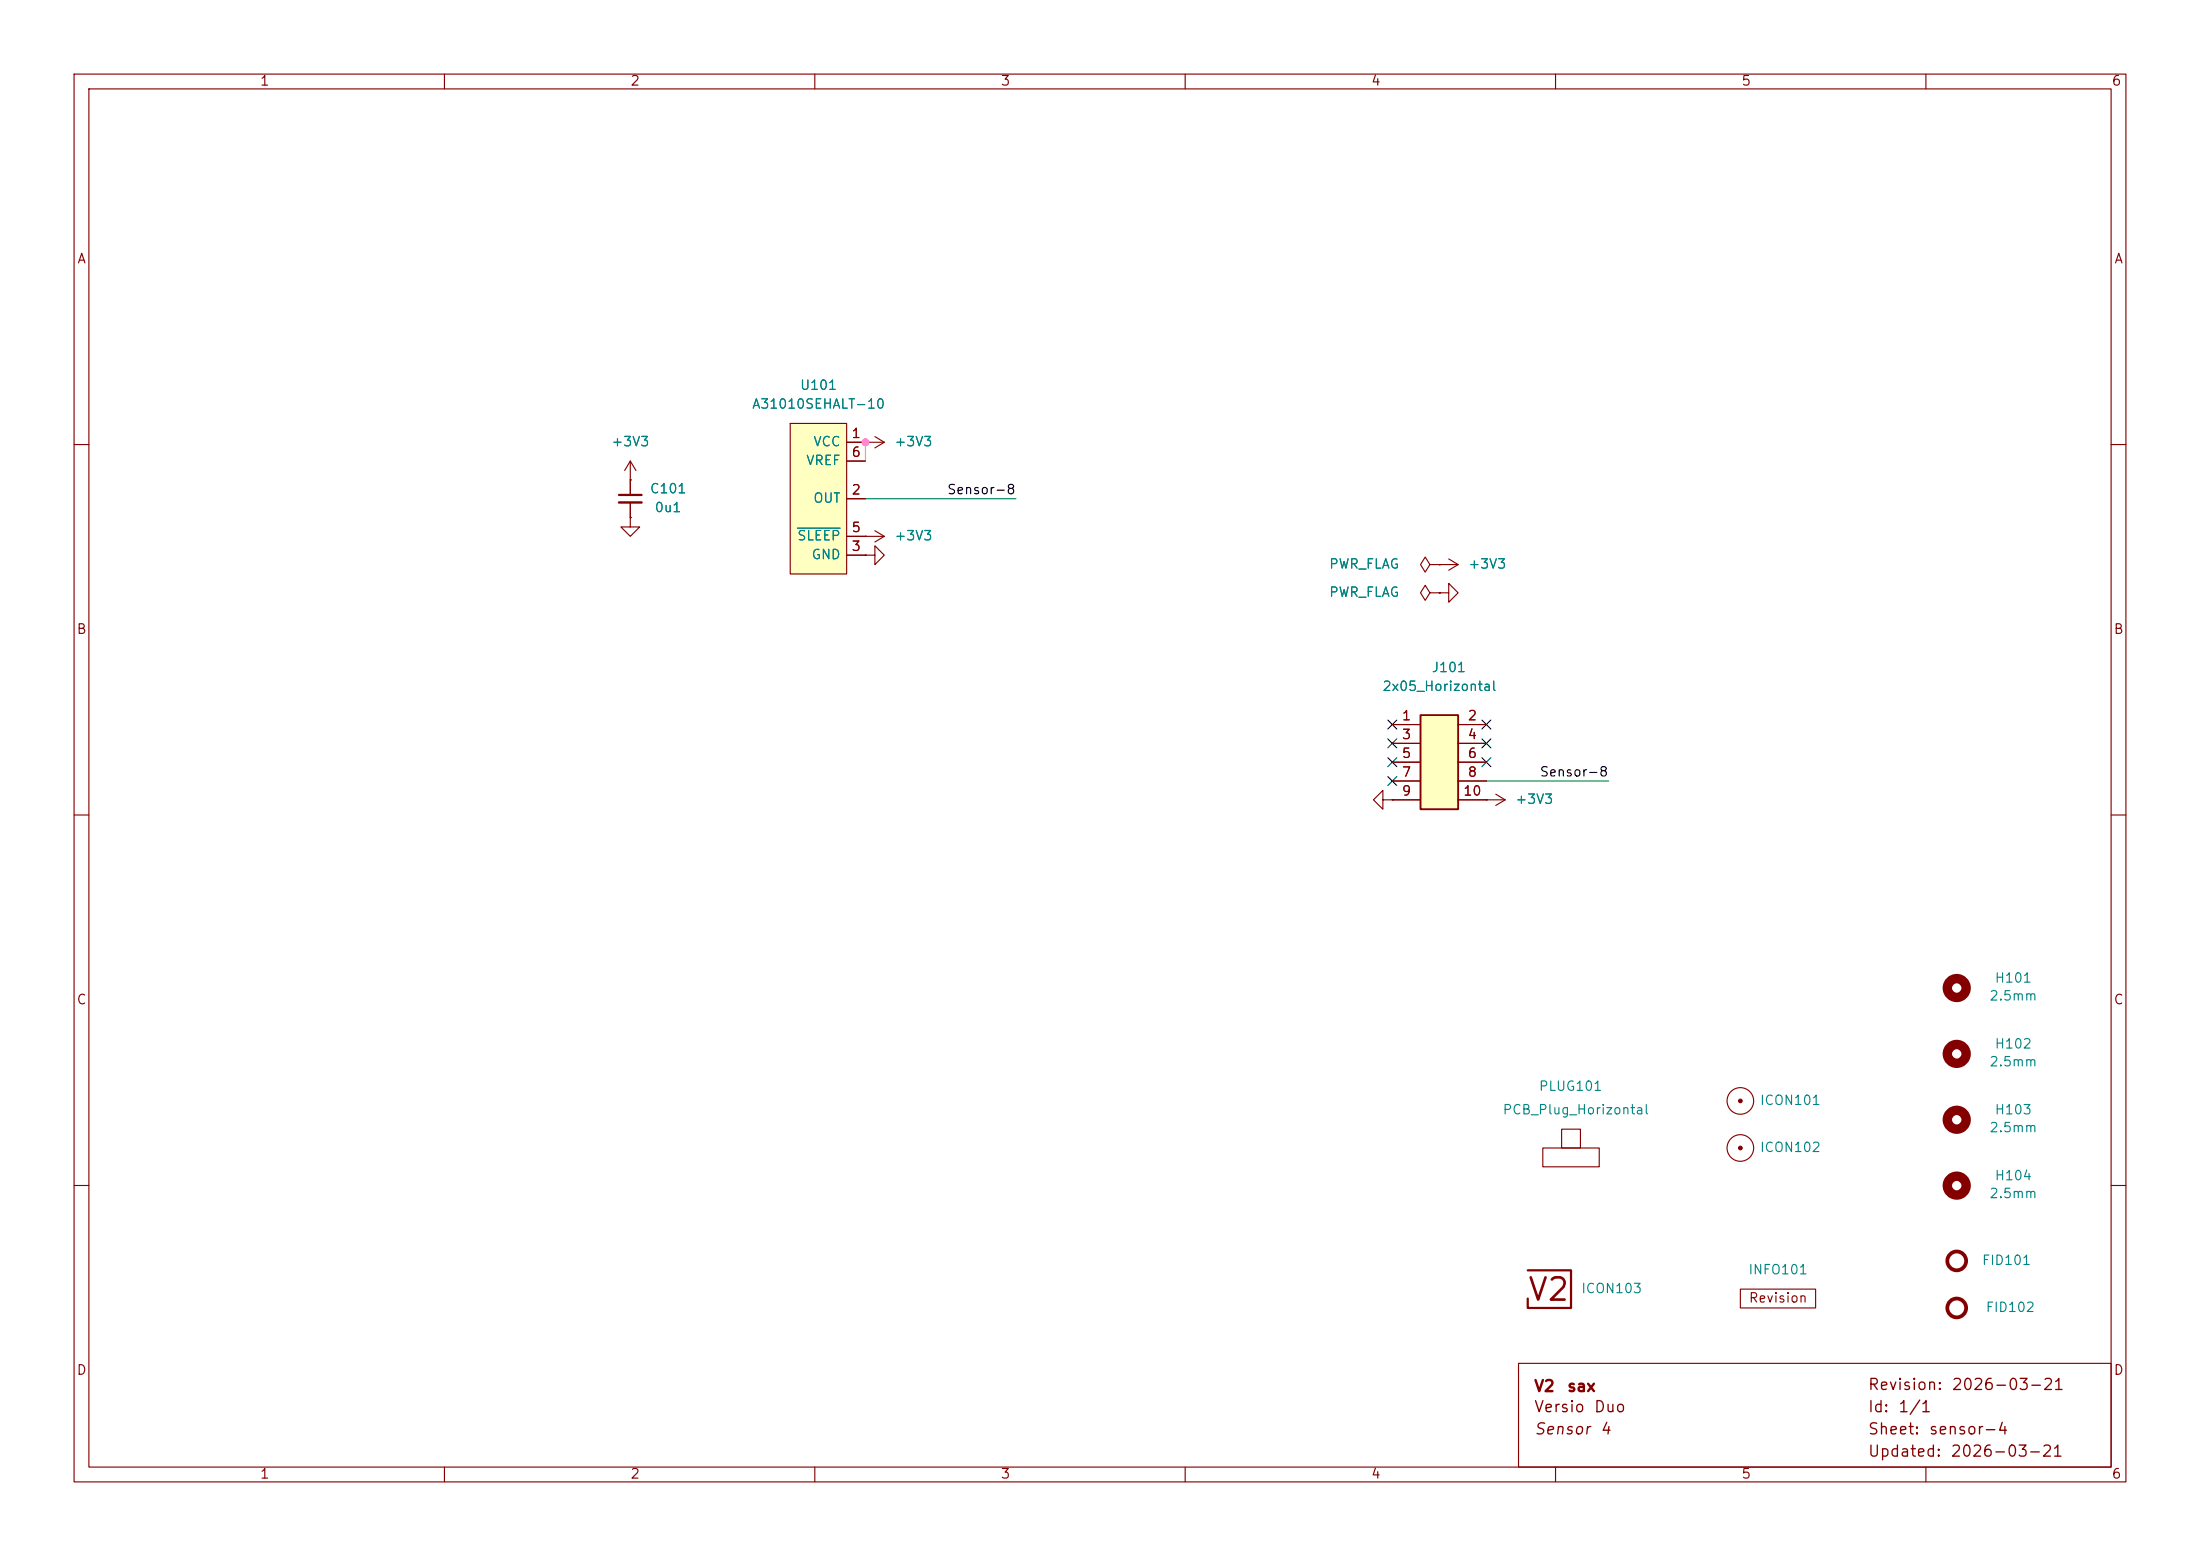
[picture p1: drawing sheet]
(kicad_sch
 (version 20260306)
 (generator "eeschema")
 (generator_version "10.0")
 (paper "A4")
 (title_block
  (title "V2 sax")
  (date "2026-03-21")
  (rev "2026-03-21")
  (company "Versio Duo")
  (comment 1 "Sensor 4"))
 (lib_symbols
  (symbol "V2_Artwork:Dot" (exclude_from_sim no) (in_bom no) (on_board yes)
   (in_pos_files yes)
   (duplicate_pin_numbers_are_jumpers no)
   (property "Reference" "ICON" (at -2.54 2.54 0) (show_name no) (do_not_autoplace no) (effects (font (size 1.27 1.27)) (justify left bottom)))
   (property "Value" "Dot" (at -2.54 -5.08 0) (show_name no) (do_not_autoplace no) (hide yes) (effects (font (size 1.27 1.27)) (justify left bottom)))
   (property "Footprint" "V2_Artwork:Dot_Small" (at 0 -7.62 0) (show_name no) (do_not_autoplace no) (hide yes) (effects (font (size 1.27 1.27))))
   (property "Datasheet" "" (at 0 0 0) (show_name no) (do_not_autoplace no) (hide yes) (effects (font (size 1.27 1.27))))
   (property "Description" "" (at 0 0 0) (show_name no) (do_not_autoplace no) (hide yes) (effects (font (size 1.27 1.27))))
   (property "Sim.Enable" "0" (at 0 0 0) (show_name no) (do_not_autoplace no) (hide yes) (effects (font (size 1.27 1.27))))
   (symbol "Dot_0_1"
    (circle (center 0 0) (radius 1.7961) (stroke (width 0) (type default)) (fill (type none))))
   (symbol "Dot_1_1"
    (circle (center 0 0) (radius 0.254) (stroke (width -0.0001) (type default)) (fill (type outline))))
   (embedded_fonts no))
  (symbol "V2_Artwork:V2-logo" (exclude_from_sim no) (in_bom no) (on_board yes)
   (in_pos_files yes)
   (duplicate_pin_numbers_are_jumpers no)
   (property "Reference" "ICON" (at -3.302 3.81 0) (show_name no) (do_not_autoplace no) (effects (font (size 1.27 1.27)) (justify left bottom)))
   (property "Value" "V2-logo" (at 0 -6.35 0) (show_name no) (do_not_autoplace no) (hide yes) (effects (font (size 1.27 1.27))))
   (property "Footprint" "V2_Artwork:Logo_Small" (at 0 -8.89 0) (show_name no) (do_not_autoplace no) (hide yes) (effects (font (size 1.27 1.27))))
   (property "Datasheet" "" (at 0.508 1.27 0) (show_name no) (do_not_autoplace no) (hide yes) (effects (font (size 1.27 1.27))))
   (property "Description" "" (at 0 0 0) (show_name no) (do_not_autoplace no) (hide yes) (effects (font (size 1.27 1.27))))
   (symbol "V2-logo_1_0"
    (polyline (pts (xy -3.302 2.54) (xy 2.54 2.54) (xy 2.54 -2.54) (xy -3.302 -2.54) (xy -3.302 -1.27)) (stroke (width 0.3) (type default)) (fill (type none))))
   (symbol "V2-logo_1_1"
    (text "V2" (at -0.508 -0.254 0) (effects (font (size 3 3) (thickness 0.375)))))
   (embedded_fonts no))
  (symbol "V2_Capacitor:0603_0u1"
   (pin_numbers (hide yes))
   (pin_names
    (offset 0.254) (hide yes)) (exclude_from_sim no) (in_bom yes) (on_board yes)
   (in_pos_files yes)
   (duplicate_pin_numbers_are_jumpers no)
   (property "Reference" "C" (at 1.778 1.524 0) (show_name no) (do_not_autoplace no) (effects (font (size 1.27 1.27)) (justify left)))
   (property "Value" "0u1" (at 1.778 -2.032 0) (show_name no) (do_not_autoplace no) (effects (font (size 1.27 1.27)) (justify left)))
   (property "Footprint" "V2_Capacitor_SMD:C_0603" (at 0 -17.018 0) (show_name no) (do_not_autoplace no) (hide yes) (effects (font (size 1.27 1.27))))
   (property "Datasheet" "" (at 0 0 0) (show_name no) (do_not_autoplace no) (hide yes) (effects (font (size 1.27 1.27))))
   (property "Description" "" (at 0 -13.462 0) (show_name no) (do_not_autoplace no) (hide yes) (effects (font (size 1.27 1.27))))
   (property "Mouser" "810-CGA3E2X7R1H104MA" (at 0 -20.32 0) (show_name yes) (do_not_autoplace no) (hide yes) (effects (font (size 1.27 1.27))))
   (property "Manufacturer" "TDK" (at 0 -15.24 0) (show_name yes) (do_not_autoplace no) (hide yes) (effects (font (size 1.27 1.27))))
   (property "Product" "CGA3E2X7R1H104M080AA" (at 0 -17.78 0) (show_name yes) (do_not_autoplace no) (hide yes) (effects (font (size 1.27 1.27))))
   (property "Rating" "50V" (at 0 -22.86 0) (show_name yes) (do_not_autoplace no) (hide yes) (effects (font (size 1.27 1.27))))
   (symbol "0603_0u1_0_1"
    (polyline (pts (xy -1.524 0.508) (xy 1.524 0.508)) (stroke (width 0.3048) (type default)) (fill (type none)))
    (polyline (pts (xy -1.524 -0.508) (xy 1.524 -0.508)) (stroke (width 0.3302) (type default)) (fill (type none))))
   (symbol "0603_0u1_1_1"
    (pin passive line (at 0 2.54 270) (length 2.032) (name "" (effects (font (size 1.27 1.27)))) (number "1" (effects (font (size 1.27 1.27)))))
    (pin passive line (at 0 -2.54 90) (length 2.032) (name "" (effects (font (size 1.27 1.27)))) (number "2" (effects (font (size 1.27 1.27))))))
   (embedded_fonts no))
  (symbol "V2_Connector_Header_1.27mm:2x05_Horizontal"
   (pin_names (hide yes)) (exclude_from_sim no) (in_bom yes) (on_board yes)
   (in_pos_files yes)
   (duplicate_pin_numbers_are_jumpers no)
   (property "Reference" "J" (at 0 12.7 0) (show_name no) (do_not_autoplace no) (effects (font (size 1.27 1.27))))
   (property "Value" "2x05_Horizontal" (at 1.27 10.16 0) (show_name no) (do_not_autoplace no) (effects (font (size 1.27 1.27))))
   (property "Footprint" "V2_Connector_Header_1.27mm:PinHeader_2x05_P1.27mm_Horizontal" (at 0 -12.7 0) (show_name no) (do_not_autoplace no) (hide yes) (effects (font (size 1.27 1.27))))
   (property "Datasheet" "" (at -1.27 0 0) (show_name no) (do_not_autoplace no) (hide yes) (effects (font (size 1.27 1.27))))
   (property "Description" "Amphenol – Minitek127" (at 0 -15.24 0) (show_name no) (do_not_autoplace no) (hide yes) (effects (font (size 1.27 1.27))))
   (property "Mouser" "649-200211120001T4LF" (at 0 -22.86 0) (show_name yes) (do_not_autoplace no) (hide yes) (effects (font (size 1.27 1.27))))
   (property "Manufacturer" "Amphenol FCI" (at 0 -17.78 0) (show_name yes) (do_not_autoplace no) (hide yes) (effects (font (size 1.27 1.27))))
   (property "Product" "20021112-00010T4LF" (at 0 -20.32 0) (show_name yes) (do_not_autoplace no) (hide yes) (effects (font (size 1.27 1.27))))
   (symbol "2x05_Horizontal_1_1"
    (rectangle (start -2.54 6.35) (end 2.54 -6.35) (stroke (width 0.254) (type default)) (fill (type background)))
    (pin passive line (at -6.35 5.08 0) (length 3.81) (name "Pin_1" (effects (font (size 1.27 1.27)))) (number "1" (effects (font (size 1.27 1.27)))))
    (pin passive line (at 6.35 5.08 180) (length 3.81) (name "Pin_2" (effects (font (size 1.27 1.27)))) (number "2" (effects (font (size 1.27 1.27)))))
    (pin passive line (at -6.35 2.54 0) (length 3.81) (name "Pin_3" (effects (font (size 1.27 1.27)))) (number "3" (effects (font (size 1.27 1.27)))))
    (pin passive line (at 6.35 2.54 180) (length 3.81) (name "Pin_4" (effects (font (size 1.27 1.27)))) (number "4" (effects (font (size 1.27 1.27)))))
    (pin passive line (at -6.35 0 0) (length 3.81) (name "Pin_5" (effects (font (size 1.27 1.27)))) (number "5" (effects (font (size 1.27 1.27)))))
    (pin passive line (at 6.35 0 180) (length 3.81) (name "Pin_6" (effects (font (size 1.27 1.27)))) (number "6" (effects (font (size 1.27 1.27)))))
    (pin passive line (at -6.35 -2.54 0) (length 3.81) (name "Pin_7" (effects (font (size 1.27 1.27)))) (number "7" (effects (font (size 1.27 1.27)))))
    (pin passive line (at 6.35 -2.54 180) (length 3.81) (name "Pin_8" (effects (font (size 1.27 1.27)))) (number "8" (effects (font (size 1.27 1.27)))))
    (pin passive line (at -6.35 -5.08 0) (length 3.81) (name "Pin_9" (effects (font (size 1.27 1.27)))) (number "9" (effects (font (size 1.27 1.27)))))
    (pin passive line (at 6.35 -5.08 180) (length 3.81) (name "Pin_10" (effects (font (size 1.27 1.27)))) (number "10" (effects (font (size 1.27 1.27))))))
   (embedded_fonts no))
  (symbol "V2_Mechanical:Fiducial_Paste" (exclude_from_sim no) (in_bom no) (on_board yes)
   (in_pos_files yes)
   (duplicate_pin_numbers_are_jumpers no)
   (property "Reference" "FID" (at 5.08 0 0) (show_name no) (do_not_autoplace no) (effects (font (size 1.27 1.27))))
   (property "Value" "Fiducial_Paste" (at 0.254 -4.318 0) (show_name no) (do_not_autoplace no) (hide yes) (effects (font (size 1.27 1.27))))
   (property "Footprint" "V2_Fiducial:Fiducial_0.5mm_Mask1mm_Paste" (at 0 -11.43 0) (show_name no) (do_not_autoplace no) (hide yes) (effects (font (size 1.27 1.27))))
   (property "Datasheet" "" (at 0 0 0) (show_name no) (do_not_autoplace no) (hide yes) (effects (font (size 1.27 1.27))))
   (property "Description" "Fiducial Marker" (at 0 -7.874 0) (show_name no) (do_not_autoplace no) (hide yes) (effects (font (size 1.27 1.27))))
   (symbol "Fiducial_Paste_0_1"
    (circle (center 0 0) (radius 1.27) (stroke (width 0.508) (type default)) (fill (type none))))
   (embedded_fonts no))
  (symbol "V2_Mechanical:MountingHole_2.5mm"
   (pin_names
    (offset 1.016)) (exclude_from_sim no) (in_bom no) (on_board yes)
   (in_pos_files yes)
   (duplicate_pin_numbers_are_jumpers no)
   (property "Reference" "H" (at 0 5.08 0) (show_name no) (do_not_autoplace no) (effects (font (size 1.27 1.27))))
   (property "Value" "2.5mm" (at 0 3.175 0) (show_name no) (do_not_autoplace no) (effects (font (size 1.27 1.27))))
   (property "Footprint" "V2_Mechanical:MountingHole_2.5mm" (at 0 -7.62 0) (show_name no) (do_not_autoplace no) (hide yes) (effects (font (size 1.27 1.27))))
   (property "Datasheet" "" (at 0 0 0) (show_name no) (do_not_autoplace no) (hide yes) (effects (font (size 1.27 1.27))))
   (property "Description" "Mounting Hole without connection" (at 0 -10.16 0) (show_name no) (do_not_autoplace no) (hide yes) (effects (font (size 1.27 1.27))))
   (symbol "MountingHole_2.5mm_0_1"
    (circle (center 0 0) (radius 1.27) (stroke (width 1.27) (type default)) (fill (type none))))
   (embedded_fonts no))
  (symbol "V2_PCB_Devices:PCB_Plug_Horizontal" (exclude_from_sim no) (in_bom no) (on_board yes)
   (in_pos_files yes)
   (duplicate_pin_numbers_are_jumpers no)
   (property "Reference" "PLUG" (at 0 -5.08 0) (show_name no) (do_not_autoplace no) (effects (font (size 1.27 1.27))))
   (property "Value" "PCB_Plug_Horizontal" (at 1.27 -8.89 0) (show_name no) (do_not_autoplace no) (effects (font (size 1.27 1.27))))
   (property "Footprint" "V2_PCB_Devices:PCB_Plug_Horizontal" (at 3.81 -15.24 0) (show_name no) (do_not_autoplace no) (hide yes) (effects (font (size 1.27 1.27))))
   (property "Datasheet" "" (at 0 -2.54 0) (show_name no) (do_not_autoplace no) (hide yes) (effects (font (size 1.27 1.27))))
   (property "Description" "" (at 0 0 0) (show_name no) (do_not_autoplace no) (hide yes) (effects (font (size 1.27 1.27))))
   (property "Sim.Enable" "0" (at 0 0 0) (show_name no) (do_not_autoplace no) (hide yes) (effects (font (size 1.27 1.27))))
   (symbol "PCB_Plug_Horizontal_0_1"
    (rectangle (start -3.81 0) (end 3.81 -2.54) (stroke (width 0) (type default)) (fill (type none)))
    (rectangle (start -1.27 2.54) (end 1.27 0) (stroke (width 0) (type default)) (fill (type none))))
   (embedded_fonts no))
  (symbol "V2_Production:Revision" (exclude_from_sim no) (in_bom no) (on_board yes)
   (in_pos_files yes)
   (duplicate_pin_numbers_are_jumpers no)
   (property "Reference" "INFO" (at 0 2.54 0) (show_name no) (do_not_autoplace no) (effects (font (size 1.27 1.27))))
   (property "Value" "" (at 0 -2.54 0) (show_name no) (do_not_autoplace no) (hide yes) (effects (font (size 1.27 1.27))))
   (property "Footprint" "V2_Production:Revision" (at 0 -5.08 0) (show_name no) (do_not_autoplace no) (hide yes) (effects (font (size 1.27 1.27))))
   (property "Datasheet" "" (at 0 0 0) (show_name no) (do_not_autoplace no) (hide yes) (effects (font (size 1.27 1.27))))
   (property "Description" "" (at 0 0 0) (show_name no) (do_not_autoplace no) (hide yes) (effects (font (size 1.27 1.27))))
   (symbol "Revision_0_1"
    (rectangle (start -5.08 1.27) (end 5.08 -1.27) (stroke (width 0) (type default)) (fill (type none))))
   (symbol "Revision_1_1"
    (text "Revision" (at 0 0 0) (effects (font (size 1.27 1.27)))))
   (embedded_fonts no))
  (symbol "V2_Sensor_Hall:A31010SEHALT-10"
   (pin_names
    (offset 0.762)) (exclude_from_sim no) (in_bom yes) (on_board yes)
   (in_pos_files yes)
   (duplicate_pin_numbers_are_jumpers no)
   (property "Reference" "U" (at -5.08 15.24 0) (show_name no) (do_not_autoplace no) (effects (font (size 1.27 1.27)) (justify left)))
   (property "Value" "A31010SEHALT-10" (at -5.08 12.7 0) (show_name no) (do_not_autoplace no) (effects (font (size 1.27 1.27)) (justify left)))
   (property "Footprint" "V2_Sensor_Hall:A31010SEHALT10" (at 0 -19.05 0) (show_name no) (do_not_autoplace no) (hide yes) (effects (font (size 1.27 1.27))))
   (property "Datasheet" "" (at -82.804 -31.496 0) (show_name no) (do_not_autoplace no) (hide yes) (effects (font (size 1.27 1.27)) (justify left)))
   (property "Description" "" (at -24.384 -21.082 0) (show_name no) (do_not_autoplace no) (hide yes) (effects (font (size 1.27 1.27)) (justify left)))
   (property "Manufacturer" "Allegro MicroSystems" (at 0 -21.59 0) (show_name yes) (do_not_autoplace no) (hide yes) (effects (font (size 1.27 1.27))))
   (property "Product" "A31010SEHALT-10" (at 0 -24.13 0) (show_name yes) (do_not_autoplace no) (hide yes) (effects (font (size 1.27 1.27))))
   (property "Mouser" "250-A31010SEHALT-10" (at 0 -26.67 0) (show_name yes) (do_not_autoplace no) (hide yes) (effects (font (size 1.27 1.27))))
   (symbol "A31010SEHALT-10_1_0"
    (pin power_in line (at 5.08 7.62 180) (length 2.54) (name "VCC" (effects (font (size 1.27 1.27)))) (number "1" (effects (font (size 1.27 1.27)))))
    (pin passive line (at 5.08 0 180) (length 2.54) (name "OUT" (effects (font (size 1.27 1.27)))) (number "2" (effects (font (size 1.27 1.27)))))
    (pin power_in line (at 5.08 -7.62 180) (length 2.54) (name "GND" (effects (font (size 1.27 1.27)))) (number "3" (effects (font (size 1.27 1.27)))))
    (pin passive line (at 5.08 -5.08 180) (length 2.54) (name "~{SLEEP}" (effects (font (size 1.27 1.27)))) (number "5" (effects (font (size 1.27 1.27)))))
    (pin passive line (at 5.08 5.08 180) (length 2.54) (name "VREF" (effects (font (size 1.27 1.27)))) (number "6" (effects (font (size 1.27 1.27))))))
   (symbol "A31010SEHALT-10_1_1"
    (polyline (pts (xy -5.08 10.16) (xy 2.54 10.16) (xy 2.54 -10.16) (xy -5.08 -10.16) (xy -5.08 10.16)) (stroke (width 0.1524) (type solid)) (fill (type background))))
   (embedded_fonts no))
  (symbol "V2_power:+3V3"
   (power global)
   (pin_numbers (hide yes))
   (pin_names
    (offset 0) (hide yes)) (exclude_from_sim no) (in_bom yes) (on_board yes)
   (in_pos_files yes)
   (duplicate_pin_numbers_are_jumpers no)
   (property "Reference" "#PWR" (at 0 -12.192 0) (show_name no) (do_not_autoplace no) (hide yes) (effects (font (size 1.27 1.27))))
   (property "Value" "+3V3" (at 0 5.08 0) (show_name no) (do_not_autoplace no) (effects (font (size 1.27 1.27) (color 255 92 187 1))))
   (property "Footprint" "" (at 0 0 0) (show_name no) (do_not_autoplace no) (hide yes) (effects (font (size 1.27 1.27))))
   (property "Datasheet" "" (at 0 0 0) (show_name no) (do_not_autoplace no) (hide yes) (effects (font (size 1.27 1.27))))
   (property "Description" "" (at 0 -14.986 0) (show_name no) (do_not_autoplace no) (hide yes) (effects (font (size 1.27 1.27))))
   (symbol "+3V3_0_1"
    (polyline (pts (xy -0.762 1.27) (xy 0 2.54)) (stroke (width 0) (type default)) (fill (type none)))
    (polyline (pts (xy 0 2.54) (xy 0.762 1.27)) (stroke (width 0) (type default)) (fill (type none)))
    (polyline (pts (xy 0 0) (xy 0 2.54)) (stroke (width 0) (type default)) (fill (type none))))
   (symbol "+3V3_1_1"
    (pin power_in line (at 0 0 90) (length 0) (name "" (effects (font (size 1.27 1.27)))) (number "1" (effects (font (size 1.27 1.27))))))
   (embedded_fonts no))
  (symbol "V2_power:GND"
   (power global)
   (pin_numbers (hide yes))
   (pin_names
    (offset 0) (hide yes)) (exclude_from_sim no) (in_bom yes) (on_board yes)
   (in_pos_files yes)
   (duplicate_pin_numbers_are_jumpers no)
   (property "Reference" "#PWR" (at 0 -7.62 0) (show_name no) (do_not_autoplace no) (hide yes) (effects (font (size 1.27 1.27))))
   (property "Value" "GND" (at 0 -5.08 0) (show_name no) (do_not_autoplace no) (hide yes) (effects (font (size 1.27 1.27))))
   (property "Footprint" "" (at 0 0 0) (show_name no) (do_not_autoplace no) (hide yes) (effects (font (size 1.27 1.27))))
   (property "Datasheet" "" (at 0 0 0) (show_name no) (do_not_autoplace no) (hide yes) (effects (font (size 1.27 1.27))))
   (property "Description" "" (at 0 -12.7 0) (show_name no) (do_not_autoplace no) (hide yes) (effects (font (size 1.27 1.27))))
   (symbol "GND_0_1"
    (polyline (pts (xy 0 0) (xy 0 -1.27) (xy 1.27 -1.27) (xy 0 -2.54) (xy -1.27 -1.27) (xy 0 -1.27)) (stroke (width 0) (type default)) (fill (type none))))
   (symbol "GND_1_1"
    (pin power_in line (at 0 0 270) (length 0) (name "" (effects (font (size 1.27 1.27)))) (number "1" (effects (font (size 1.27 1.27))))))
   (embedded_fonts no))
  (symbol "V2_power:PWR_FLAG"
   (power global)
   (pin_numbers (hide yes))
   (pin_names
    (offset 0) (hide yes)) (exclude_from_sim no) (in_bom yes) (on_board yes)
   (in_pos_files yes)
   (duplicate_pin_numbers_are_jumpers no)
   (property "Reference" "#FLG" (at 0 -7.62 0) (show_name no) (do_not_autoplace no) (hide yes) (effects (font (size 1.27 1.27))))
   (property "Value" "PWR_FLAG" (at -8.89 0 0) (show_name no) (do_not_autoplace no) (effects (font (size 1.27 1.27))))
   (property "Footprint" "" (at 0 0 0) (show_name no) (do_not_autoplace no) (hide yes) (effects (font (size 1.27 1.27))))
   (property "Datasheet" "" (at 0 0 0) (show_name no) (do_not_autoplace no) (hide yes) (effects (font (size 1.27 1.27))))
   (property "Description" "Special symbol for telling ERC where power comes from" (at 0 -10.922 0) (show_name no) (do_not_autoplace no) (hide yes) (effects (font (size 1.27 1.27))))
   (symbol "PWR_FLAG_0_0"
    (pin power_out line (at 0 0 180) (length 0) (name "" (effects (font (size 1.27 1.27)))) (number "1" (effects (font (size 1.27 1.27))))))
   (symbol "PWR_FLAG_0_1"
    (polyline (pts (xy 0 0) (xy -1.27 0) (xy -1.905 -1.016) (xy -2.54 0) (xy -1.905 1.016) (xy -1.27 0)) (stroke (width 0) (type default)) (fill (type none))))
   (embedded_fonts no)))
 (junction
  (at 116.84 59.69)
  (diameter 0)
  (color 0 0 0 0))
 (no_connect
  (at 200.66 97.79))
 (no_connect
  (at 187.96 100.33))
 (no_connect
  (at 200.66 100.33))
 (no_connect
  (at 187.96 105.41))
 (no_connect
  (at 200.66 102.87))
 (no_connect
  (at 187.96 102.87))
 (no_connect
  (at 187.96 97.79))
 (wire
  (pts (xy 137.16 67.31) (xy 116.84 67.31))
  (stroke (width 0) (type default)))
 (wire
  (pts (xy 217.17 105.41) (xy 200.66 105.41))
  (stroke (width 0) (type default)))
 (wire
  (pts (xy 116.84 59.69) (xy 116.84 62.23))
  (stroke (width 0) (type default)))
 (label "Sensor-8"
  (at 137.16 67.31 180)
  (effects (font (size 1.27 1.27)) (justify right bottom)))
 (label "Sensor-8"
  (at 217.17 105.41 180)
  (effects (font (size 1.27 1.27)) (justify right bottom)))
 (symbol
  (lib_id "V2_power:+3V3")
  (at 194.31 76.2 270)
  (unit 1)
  (body_style 1)
  (exclude_from_sim no)
  (in_bom yes)
  (on_board yes)
  (in_pos_files yes)
  (dnp no)
  (fields_autoplaced yes)
  (property "Reference" "#PWR107" (at 190.5 76.2 0) (hide yes) (show_name no) (do_not_autoplace no) (effects (font (size 1.27 1.27))))
  (property "Value" "+3V3" (at 198.12 76.1999 90) (show_name no) (do_not_autoplace no) (effects (font (size 1.27 1.27)) (justify left)))
  (property "Footprint" "" (at 194.31 76.2 0) (hide yes) (show_name no) (do_not_autoplace no) (effects (font (size 1.27 1.27))))
  (property "Datasheet" "" (at 194.31 76.2 0) (hide yes) (show_name no) (do_not_autoplace no) (effects (font (size 1.27 1.27))))
  (property "Description" "" (at 194.31 76.2 0) (hide yes) (show_name no) (do_not_autoplace no) (effects (font (size 1.27 1.27))))
  (pin "1"))
 (symbol
  (lib_id "V2_Mechanical:MountingHole_2.5mm")
  (at 264.16 142.24 0)
  (unit 1)
  (body_style 1)
  (exclude_from_sim no)
  (in_bom no)
  (on_board yes)
  (in_pos_files yes)
  (dnp no)
  (property "Reference" "H102" (at 271.78 140.97 0) (show_name no) (do_not_autoplace no) (effects (font (size 1.27 1.27))))
  (property "Value" "2.5mm" (at 271.78 143.383 0) (show_name no) (do_not_autoplace no) (effects (font (size 1.27 1.27))))
  (property "Footprint" "V2_Mechanical:MountingHole_2.5mm" (at 264.16 147.32 0) (hide yes) (show_name no) (do_not_autoplace no) (effects (font (size 1.27 1.27))))
  (property "Datasheet" "" (at 264.16 142.24 0) (hide yes) (show_name no) (do_not_autoplace no) (effects (font (size 1.27 1.27))))
  (property "Description" "Mounting Hole without connection" (at 264.16 142.24 0) (hide yes) (show_name no) (do_not_autoplace no) (effects (font (size 1.27 1.27)))))
 (symbol
  (lib_id "V2_power:+3V3")
  (at 200.66 107.95 270)
  (unit 1)
  (body_style 1)
  (exclude_from_sim no)
  (in_bom yes)
  (on_board yes)
  (in_pos_files yes)
  (dnp no)
  (fields_autoplaced yes)
  (property "Reference" "#PWR109" (at 196.85 107.95 0) (hide yes) (show_name no) (do_not_autoplace no) (effects (font (size 1.27 1.27))))
  (property "Value" "+3V3" (at 204.47 107.9499 90) (show_name no) (do_not_autoplace no) (effects (font (size 1.27 1.27)) (justify left)))
  (property "Footprint" "" (at 200.66 107.95 0) (hide yes) (show_name no) (do_not_autoplace no) (effects (font (size 1.27 1.27))))
  (property "Datasheet" "" (at 200.66 107.95 0) (hide yes) (show_name no) (do_not_autoplace no) (effects (font (size 1.27 1.27))))
  (property "Description" "" (at 200.66 107.95 0) (hide yes) (show_name no) (do_not_autoplace no) (effects (font (size 1.27 1.27))))
  (pin "1"))
 (symbol
  (lib_id "V2_power:+3V3")
  (at 85.09 64.77 0)
  (unit 1)
  (body_style 1)
  (exclude_from_sim no)
  (in_bom yes)
  (on_board yes)
  (in_pos_files yes)
  (dnp no)
  (fields_autoplaced yes)
  (property "Reference" "#PWR102" (at 85.09 68.58 0) (hide yes) (show_name no) (do_not_autoplace no) (effects (font (size 1.27 1.27))))
  (property "Value" "+3V3" (at 85.09 59.69 0) (show_name no) (do_not_autoplace no) (effects (font (size 1.27 1.27))))
  (property "Footprint" "" (at 85.09 64.77 0) (hide yes) (show_name no) (do_not_autoplace no) (effects (font (size 1.27 1.27))))
  (property "Datasheet" "" (at 85.09 64.77 0) (hide yes) (show_name no) (do_not_autoplace no) (effects (font (size 1.27 1.27))))
  (property "Description" "" (at 85.09 64.77 0) (hide yes) (show_name no) (do_not_autoplace no) (effects (font (size 1.27 1.27))))
  (pin "1"))
 (symbol
  (lib_id "V2_Mechanical:MountingHole_2.5mm")
  (at 264.16 160.02 0)
  (unit 1)
  (body_style 1)
  (exclude_from_sim no)
  (in_bom no)
  (on_board yes)
  (in_pos_files yes)
  (dnp no)
  (property "Reference" "H104" (at 271.78 158.75 0) (show_name no) (do_not_autoplace no) (effects (font (size 1.27 1.27))))
  (property "Value" "2.5mm" (at 271.78 161.163 0) (show_name no) (do_not_autoplace no) (effects (font (size 1.27 1.27))))
  (property "Footprint" "V2_Mechanical:MountingHole_2.5mm" (at 264.16 165.1 0) (hide yes) (show_name no) (do_not_autoplace no) (effects (font (size 1.27 1.27))))
  (property "Datasheet" "" (at 264.16 160.02 0) (hide yes) (show_name no) (do_not_autoplace no) (effects (font (size 1.27 1.27))))
  (property "Description" "Mounting Hole without connection" (at 264.16 160.02 0) (hide yes) (show_name no) (do_not_autoplace no) (effects (font (size 1.27 1.27)))))
 (symbol
  (lib_id "V2_Mechanical:MountingHole_2.5mm")
  (at 264.16 151.13 0)
  (unit 1)
  (body_style 1)
  (exclude_from_sim no)
  (in_bom no)
  (on_board yes)
  (in_pos_files yes)
  (dnp no)
  (property "Reference" "H103" (at 271.78 149.86 0) (show_name no) (do_not_autoplace no) (effects (font (size 1.27 1.27))))
  (property "Value" "2.5mm" (at 271.78 152.273 0) (show_name no) (do_not_autoplace no) (effects (font (size 1.27 1.27))))
  (property "Footprint" "V2_Mechanical:MountingHole_2.5mm" (at 264.16 156.21 0) (hide yes) (show_name no) (do_not_autoplace no) (effects (font (size 1.27 1.27))))
  (property "Datasheet" "" (at 264.16 151.13 0) (hide yes) (show_name no) (do_not_autoplace no) (effects (font (size 1.27 1.27))))
  (property "Description" "Mounting Hole without connection" (at 264.16 151.13 0) (hide yes) (show_name no) (do_not_autoplace no) (effects (font (size 1.27 1.27)))))
 (symbol
  (lib_id "V2_power:GND")
  (at 194.31 80.01 90)
  (unit 1)
  (body_style 1)
  (exclude_from_sim no)
  (in_bom yes)
  (on_board yes)
  (in_pos_files yes)
  (dnp no)
  (property "Reference" "#PWR106" (at 200.66 80.01 0) (hide yes) (show_name no) (do_not_autoplace no) (effects (font (size 1.27 1.27))))
  (property "Value" "GND" (at 201.93 80.01 90) (hide yes) (show_name no) (do_not_autoplace no) (effects (font (size 1.27 1.27)) (justify left)))
  (property "Footprint" "" (at 194.31 80.01 0) (hide yes) (show_name no) (do_not_autoplace no) (effects (font (size 1.27 1.27))))
  (property "Datasheet" "" (at 194.31 80.01 0) (hide yes) (show_name no) (do_not_autoplace no) (effects (font (size 1.27 1.27))))
  (property "Description" "" (at 194.31 80.01 0) (hide yes) (show_name no) (do_not_autoplace no) (effects (font (size 1.27 1.27))))
  (pin "1"))
 (symbol
  (lib_id "V2_power:+3V3")
  (at 116.84 72.39 270)
  (mirror x)
  (unit 1)
  (body_style 1)
  (exclude_from_sim no)
  (in_bom yes)
  (on_board yes)
  (in_pos_files yes)
  (dnp no)
  (fields_autoplaced yes)
  (property "Reference" "#PWR104" (at 113.03 72.39 0) (hide yes) (show_name no) (do_not_autoplace no) (effects (font (size 1.27 1.27))))
  (property "Value" "+3V3" (at 120.65 72.3899 90) (show_name no) (do_not_autoplace no) (effects (font (size 1.27 1.27)) (justify left)))
  (property "Footprint" "" (at 116.84 72.39 0) (hide yes) (show_name no) (do_not_autoplace no) (effects (font (size 1.27 1.27))))
  (property "Datasheet" "" (at 116.84 72.39 0) (hide yes) (show_name no) (do_not_autoplace no) (effects (font (size 1.27 1.27))))
  (property "Description" "" (at 116.84 72.39 0) (hide yes) (show_name no) (do_not_autoplace no) (effects (font (size 1.27 1.27))))
  (pin "1"))
 (symbol
  (lib_id "V2_Connector_Header_1.27mm:2x05_Horizontal")
  (at 194.31 102.87 0)
  (unit 1)
  (body_style 1)
  (exclude_from_sim no)
  (in_bom yes)
  (on_board yes)
  (in_pos_files yes)
  (dnp no)
  (property "Reference" "J101" (at 195.58 90.17 0) (show_name no) (do_not_autoplace no) (effects (font (size 1.27 1.27))))
  (property "Value" "2x05_Horizontal" (at 194.31 92.71 0) (show_name no) (do_not_autoplace no) (effects (font (size 1.27 1.27))))
  (property "Footprint" "V2_Connector_Header_1.27mm:PinHeader_2x05_P1.27mm_Horizontal" (at 194.31 115.57 0) (hide yes) (show_name no) (do_not_autoplace no) (effects (font (size 1.27 1.27))))
  (property "Datasheet" "" (at 193.04 102.87 0) (hide yes) (show_name no) (do_not_autoplace no) (effects (font (size 1.27 1.27))))
  (property "Description" "Amphenol – Minitek127" (at 194.31 102.87 0) (hide yes) (show_name no) (do_not_autoplace no) (effects (font (size 1.27 1.27))))
  (property "Mouser" "649-200211120001T4LF" (at 194.31 125.73 0) (hide yes) (show_name no) (do_not_autoplace no) (effects (font (size 1.27 1.27))))
  (property "Manufacturer" "Amphenol FCI" (at 194.31 120.65 0) (hide yes) (show_name no) (do_not_autoplace no) (effects (font (size 1.27 1.27))))
  (property "Product" "20021112-00010T4LF" (at 194.31 123.19 0) (hide yes) (show_name no) (do_not_autoplace no) (effects (font (size 1.27 1.27))))
  (pin "1")
  (pin "10")
  (pin "2")
  (pin "3")
  (pin "4")
  (pin "5")
  (pin "6")
  (pin "7")
  (pin "8")
  (pin "9"))
 (symbol
  (lib_id "V2_Capacitor:0603_0u1")
  (at 85.09 67.31 0)
  (unit 1)
  (body_style 1)
  (exclude_from_sim no)
  (in_bom yes)
  (on_board yes)
  (in_pos_files yes)
  (dnp no)
  (property "Reference" "C101" (at 87.63 66.04 0) (show_name no) (do_not_autoplace no) (effects (font (size 1.27 1.27)) (justify left)))
  (property "Value" "0u1" (at 90.17 68.58 0) (show_name no) (do_not_autoplace no) (effects (font (size 1.27 1.27))))
  (property "Footprint" "V2_Capacitor_SMD:C_0603" (at 85.09 67.31 0) (hide yes) (show_name no) (do_not_autoplace no) (effects (font (size 1.27 1.27))))
  (property "Datasheet" "" (at 85.09 67.31 0) (hide yes) (show_name no) (do_not_autoplace no) (effects (font (size 1.27 1.27))))
  (property "Description" "" (at 85.09 67.31 0) (hide yes) (show_name no) (do_not_autoplace no) (effects (font (size 1.27 1.27))))
  (property "Mouser" "810-CGA3E2X7R1H104MA" (at 85.09 87.63 0) (hide yes) (show_name no) (do_not_autoplace no) (effects (font (size 1.27 1.27))))
  (property "Manufacturer" "TDK" (at 85.09 82.55 0) (hide yes) (show_name no) (do_not_autoplace no) (effects (font (size 1.27 1.27))))
  (property "Product" "CGA3E2X7R1H104M080AA" (at 85.09 85.09 0) (hide yes) (show_name no) (do_not_autoplace no) (effects (font (size 1.27 1.27))))
  (property "Rating" "50V" (at 85.09 90.17 0) (hide yes) (show_name no) (do_not_autoplace no) (effects (font (size 1.27 1.27))))
  (pin "1")
  (pin "2"))
 (symbol
  (lib_id "V2_power:GND")
  (at 187.96 107.95 270)
  (unit 1)
  (body_style 1)
  (exclude_from_sim no)
  (in_bom yes)
  (on_board yes)
  (in_pos_files yes)
  (dnp no)
  (property "Reference" "#PWR108" (at 181.61 107.95 0) (hide yes) (show_name no) (do_not_autoplace no) (effects (font (size 1.27 1.27))))
  (property "Value" "GND" (at 180.34 107.95 90) (hide yes) (show_name no) (do_not_autoplace no) (effects (font (size 1.27 1.27)) (justify left)))
  (property "Footprint" "" (at 187.96 107.95 0) (hide yes) (show_name no) (do_not_autoplace no) (effects (font (size 1.27 1.27))))
  (property "Datasheet" "" (at 187.96 107.95 0) (hide yes) (show_name no) (do_not_autoplace no) (effects (font (size 1.27 1.27))))
  (property "Description" "" (at 187.96 107.95 0) (hide yes) (show_name no) (do_not_autoplace no) (effects (font (size 1.27 1.27))))
  (pin "1"))
 (symbol
  (lib_id "V2_Production:Revision")
  (at 240.03 175.26 0)
  (unit 1)
  (body_style 1)
  (exclude_from_sim no)
  (in_bom no)
  (on_board yes)
  (in_pos_files yes)
  (dnp no)
  (property "Reference" "INFO101" (at 240.03 171.45 0) (show_name no) (do_not_autoplace no) (effects (font (size 1.27 1.27))))
  (property "Value" "" (at 240.03 177.8 0) (hide yes) (show_name no) (do_not_autoplace no) (effects (font (size 1.27 1.27))))
  (property "Footprint" "V2_Production:Revision" (at 240.03 180.34 0) (hide yes) (show_name no) (do_not_autoplace no) (effects (font (size 1.27 1.27))))
  (property "Datasheet" "" (at 240.03 175.26 0) (hide yes) (show_name no) (do_not_autoplace no) (effects (font (size 1.27 1.27))))
  (property "Description" "" (at 240.03 175.26 0) (hide yes) (show_name no) (do_not_autoplace no) (effects (font (size 1.27 1.27)))))
 (symbol
  (lib_id "V2_Mechanical:MountingHole_2.5mm")
  (at 264.16 133.35 0)
  (unit 1)
  (body_style 1)
  (exclude_from_sim no)
  (in_bom no)
  (on_board yes)
  (in_pos_files yes)
  (dnp no)
  (property "Reference" "H101" (at 271.78 132.08 0) (show_name no) (do_not_autoplace no) (effects (font (size 1.27 1.27))))
  (property "Value" "2.5mm" (at 271.78 134.493 0) (show_name no) (do_not_autoplace no) (effects (font (size 1.27 1.27))))
  (property "Footprint" "V2_Mechanical:MountingHole_2.5mm" (at 264.16 138.43 0) (hide yes) (show_name no) (do_not_autoplace no) (effects (font (size 1.27 1.27))))
  (property "Datasheet" "" (at 264.16 133.35 0) (hide yes) (show_name no) (do_not_autoplace no) (effects (font (size 1.27 1.27))))
  (property "Description" "Mounting Hole without connection" (at 264.16 133.35 0) (hide yes) (show_name no) (do_not_autoplace no) (effects (font (size 1.27 1.27)))))
 (symbol
  (lib_id "V2_PCB_Devices:PCB_Plug_Horizontal")
  (at 212.09 154.94 0)
  (unit 1)
  (body_style 1)
  (exclude_from_sim no)
  (in_bom no)
  (on_board yes)
  (in_pos_files yes)
  (dnp no)
  (property "Reference" "PLUG101" (at 207.645 146.6849 0) (show_name no) (do_not_autoplace no) (effects (font (size 1.27 1.27)) (justify left)))
  (property "Value" "PCB_Plug_Horizontal" (at 212.725 149.8599 0) (show_name no) (do_not_autoplace no) (effects (font (size 1.27 1.27))))
  (property "Footprint" "V2_PCB_Devices:PCB_Plug_Horizontal" (at 215.9 170.18 0) (hide yes) (show_name no) (do_not_autoplace no) (effects (font (size 1.27 1.27))))
  (property "Datasheet" "" (at 212.09 157.48 0) (hide yes) (show_name no) (do_not_autoplace no) (effects (font (size 1.27 1.27))))
  (property "Description" "" (at 212.09 154.94 0) (hide yes) (show_name no) (do_not_autoplace no) (effects (font (size 1.27 1.27)))))
 (symbol
  (lib_id "V2_Mechanical:Fiducial_Paste")
  (at 264.16 170.18 0)
  (unit 1)
  (body_style 1)
  (exclude_from_sim no)
  (in_bom no)
  (on_board yes)
  (in_pos_files yes)
  (dnp no)
  (property "Reference" "FID101" (at 267.462 170.18 0) (show_name no) (do_not_autoplace no) (effects (font (size 1.27 1.27)) (justify left)))
  (property "Value" "Fiducial_Paste" (at 264.16 166.37 0) (hide yes) (show_name no) (do_not_autoplace no) (effects (font (size 1.27 1.27))))
  (property "Footprint" "V2_Fiducial:Fiducial_0.5mm_Mask1mm_Paste" (at 264.16 175.26 0) (hide yes) (show_name no) (do_not_autoplace no) (effects (font (size 1.27 1.27))))
  (property "Datasheet" "" (at 264.16 170.18 0) (hide yes) (show_name no) (do_not_autoplace no) (effects (font (size 1.27 1.27))))
  (property "Description" "Fiducial Marker" (at 264.16 170.18 0) (hide yes) (show_name no) (do_not_autoplace no) (effects (font (size 1.27 1.27)))))
 (symbol
  (lib_id "V2_power:GND")
  (at 85.09 69.85 0)
  (unit 1)
  (body_style 1)
  (exclude_from_sim no)
  (in_bom yes)
  (on_board yes)
  (in_pos_files yes)
  (dnp no)
  (property "Reference" "#PWR103" (at 85.09 76.2 0) (hide yes) (show_name no) (do_not_autoplace no) (effects (font (size 1.27 1.27))))
  (property "Value" "GND" (at 85.09 77.47 90) (hide yes) (show_name no) (do_not_autoplace no) (effects (font (size 1.27 1.27)) (justify left)))
  (property "Footprint" "" (at 85.09 69.85 0) (hide yes) (show_name no) (do_not_autoplace no) (effects (font (size 1.27 1.27))))
  (property "Datasheet" "" (at 85.09 69.85 0) (hide yes) (show_name no) (do_not_autoplace no) (effects (font (size 1.27 1.27))))
  (property "Description" "" (at 85.09 69.85 0) (hide yes) (show_name no) (do_not_autoplace no) (effects (font (size 1.27 1.27))))
  (pin "1"))
 (symbol
  (lib_id "V2_Artwork:V2-logo")
  (at 209.55 173.99 0)
  (unit 1)
  (body_style 1)
  (exclude_from_sim no)
  (in_bom no)
  (on_board yes)
  (in_pos_files yes)
  (dnp no)
  (fields_autoplaced yes)
  (property "Reference" "ICON103" (at 213.36 173.9899 0) (show_name no) (do_not_autoplace no) (effects (font (size 1.27 1.27)) (justify left)))
  (property "Value" "V2-logo" (at 204.978 179.578 0) (hide yes) (show_name no) (do_not_autoplace no) (effects (font (size 1.27 1.27)) (justify left bottom)))
  (property "Footprint" "V2_Artwork:Logo_Small" (at 209.55 182.118 0) (hide yes) (show_name no) (do_not_autoplace no) (effects (font (size 1.27 1.27))))
  (property "Datasheet" "" (at 210.058 172.72 0) (hide yes) (show_name no) (do_not_autoplace no) (effects (font (size 1.27 1.27))))
  (property "Description" "" (at 209.55 173.99 0) (hide yes) (show_name no) (do_not_autoplace no) (effects (font (size 1.27 1.27)))))
 (symbol
  (lib_id "V2_Sensor_Hall:A31010SEHALT-10")
  (at 111.76 67.31 0)
  (unit 1)
  (body_style 1)
  (exclude_from_sim no)
  (in_bom yes)
  (on_board yes)
  (in_pos_files yes)
  (dnp no)
  (fields_autoplaced yes)
  (property "Reference" "U101" (at 110.49 52.07 0) (show_name no) (do_not_autoplace no) (effects (font (size 1.27 1.27))))
  (property "Value" "A31010SEHALT-10" (at 110.49 54.61 0) (show_name no) (do_not_autoplace no) (effects (font (size 1.27 1.27))))
  (property "Footprint" "V2_Sensor_Hall:A31010SEHALT10" (at 95.758 85.09 0) (hide yes) (show_name no) (do_not_autoplace no) (effects (font (size 1.27 1.27)) (justify left)))
  (property "Datasheet" "" (at 28.956 98.806 0) (hide yes) (show_name no) (do_not_autoplace no) (effects (font (size 1.27 1.27)) (justify left)))
  (property "Description" "" (at 87.376 88.392 0) (hide yes) (show_name no) (do_not_autoplace no) (effects (font (size 1.27 1.27)) (justify left)))
  (property "Manufacturer" "Allegro MicroSystems" (at 111.76 88.9 0) (hide yes) (show_name no) (do_not_autoplace no) (effects (font (size 1.27 1.27))))
  (property "Product" "A31010SEHALT-10" (at 111.76 91.44 0) (hide yes) (show_name no) (do_not_autoplace no) (effects (font (size 1.27 1.27))))
  (property "Mouser" "250-A31010SEHALT-10" (at 111.76 93.98 0) (hide yes) (show_name no) (do_not_autoplace no) (effects (font (size 1.27 1.27))))
  (pin "6")
  (pin "3")
  (pin "2")
  (pin "1")
  (pin "5"))
 (symbol
  (lib_id "V2_power:PWR_FLAG")
  (at 194.31 76.2 0)
  (unit 1)
  (body_style 1)
  (exclude_from_sim no)
  (in_bom yes)
  (on_board yes)
  (in_pos_files yes)
  (dnp no)
  (property "Reference" "#FLG102" (at 194.31 74.295 0) (hide yes) (show_name no) (do_not_autoplace no) (effects (font (size 1.27 1.27))))
  (property "Value" "PWR_FLAG" (at 184.15 76.2 0) (show_name no) (do_not_autoplace no) (effects (font (size 1.27 1.27))))
  (property "Footprint" "" (at 194.31 76.2 0) (hide yes) (show_name no) (do_not_autoplace no) (effects (font (size 1.27 1.27))))
  (property "Datasheet" "" (at 194.31 76.2 0) (hide yes) (show_name no) (do_not_autoplace no) (effects (font (size 1.27 1.27))))
  (property "Description" "Special symbol for telling ERC where power comes from" (at 194.31 76.2 0) (hide yes) (show_name no) (do_not_autoplace no) (effects (font (size 1.27 1.27))))
  (pin "1"))
 (symbol
  (lib_id "V2_power:GND")
  (at 116.84 74.93 90)
  (mirror x)
  (unit 1)
  (body_style 1)
  (exclude_from_sim no)
  (in_bom yes)
  (on_board yes)
  (in_pos_files yes)
  (dnp no)
  (property "Reference" "#PWR105" (at 123.19 74.93 0) (hide yes) (show_name no) (do_not_autoplace no) (effects (font (size 1.27 1.27))))
  (property "Value" "GND" (at 124.206 74.93 90) (hide yes) (show_name no) (do_not_autoplace no) (effects (font (size 1.27 1.27)) (justify left)))
  (property "Footprint" "" (at 116.84 74.93 0) (hide yes) (show_name no) (do_not_autoplace no) (effects (font (size 1.27 1.27))))
  (property "Datasheet" "" (at 116.84 74.93 0) (hide yes) (show_name no) (do_not_autoplace no) (effects (font (size 1.27 1.27))))
  (property "Description" "" (at 116.84 74.93 0) (hide yes) (show_name no) (do_not_autoplace no) (effects (font (size 1.27 1.27))))
  (pin "1"))
 (symbol
  (lib_id "V2_Artwork:Dot")
  (at 234.95 154.94 0)
  (unit 1)
  (body_style 1)
  (exclude_from_sim no)
  (in_bom no)
  (on_board yes)
  (in_pos_files yes)
  (dnp no)
  (fields_autoplaced yes)
  (property "Reference" "ICON102" (at 237.49 154.9399 0) (show_name no) (do_not_autoplace no) (effects (font (size 1.27 1.27)) (justify left)))
  (property "Value" "Dot" (at 232.41 160.02 0) (hide yes) (show_name no) (do_not_autoplace no) (effects (font (size 1.27 1.27)) (justify left bottom)))
  (property "Footprint" "V2_Artwork:Dot_Small" (at 234.95 162.56 0) (hide yes) (show_name no) (do_not_autoplace no) (effects (font (size 1.27 1.27))))
  (property "Datasheet" "" (at 234.95 154.94 0) (hide yes) (show_name no) (do_not_autoplace no) (effects (font (size 1.27 1.27))))
  (property "Description" "" (at 234.95 154.94 0) (hide yes) (show_name no) (do_not_autoplace no) (effects (font (size 1.27 1.27)))))
 (symbol
  (lib_id "V2_Mechanical:Fiducial_Paste")
  (at 264.16 176.53 0)
  (unit 1)
  (body_style 1)
  (exclude_from_sim no)
  (in_bom no)
  (on_board yes)
  (in_pos_files yes)
  (dnp no)
  (property "Reference" "FID102" (at 267.97 176.53 0) (show_name no) (do_not_autoplace no) (effects (font (size 1.27 1.27)) (justify left)))
  (property "Value" "Fiducial_Paste" (at 264.16 172.72 0) (hide yes) (show_name no) (do_not_autoplace no) (effects (font (size 1.27 1.27))))
  (property "Footprint" "V2_Fiducial:Fiducial_0.5mm_Mask1mm_Paste" (at 264.16 181.61 0) (hide yes) (show_name no) (do_not_autoplace no) (effects (font (size 1.27 1.27))))
  (property "Datasheet" "" (at 264.16 176.53 0) (hide yes) (show_name no) (do_not_autoplace no) (effects (font (size 1.27 1.27))))
  (property "Description" "Fiducial Marker" (at 264.16 176.53 0) (hide yes) (show_name no) (do_not_autoplace no) (effects (font (size 1.27 1.27)))))
 (symbol
  (lib_id "V2_Artwork:Dot")
  (at 234.95 148.59 0)
  (unit 1)
  (body_style 1)
  (exclude_from_sim no)
  (in_bom no)
  (on_board yes)
  (in_pos_files yes)
  (dnp no)
  (fields_autoplaced yes)
  (property "Reference" "ICON101" (at 237.49 148.5899 0) (show_name no) (do_not_autoplace no) (effects (font (size 1.27 1.27)) (justify left)))
  (property "Value" "Dot" (at 232.41 153.67 0) (hide yes) (show_name no) (do_not_autoplace no) (effects (font (size 1.27 1.27)) (justify left bottom)))
  (property "Footprint" "V2_Artwork:Dot_Small" (at 234.95 156.21 0) (hide yes) (show_name no) (do_not_autoplace no) (effects (font (size 1.27 1.27))))
  (property "Datasheet" "" (at 234.95 148.59 0) (hide yes) (show_name no) (do_not_autoplace no) (effects (font (size 1.27 1.27))))
  (property "Description" "" (at 234.95 148.59 0) (hide yes) (show_name no) (do_not_autoplace no) (effects (font (size 1.27 1.27)))))
 (symbol
  (lib_id "V2_power:+3V3")
  (at 116.84 59.69 270)
  (mirror x)
  (unit 1)
  (body_style 1)
  (exclude_from_sim no)
  (in_bom yes)
  (on_board yes)
  (in_pos_files yes)
  (dnp no)
  (fields_autoplaced yes)
  (property "Reference" "#PWR101" (at 113.03 59.69 0) (hide yes) (show_name no) (do_not_autoplace no) (effects (font (size 1.27 1.27))))
  (property "Value" "+3V3" (at 120.65 59.6899 90) (show_name no) (do_not_autoplace no) (effects (font (size 1.27 1.27)) (justify left)))
  (property "Footprint" "" (at 116.84 59.69 0) (hide yes) (show_name no) (do_not_autoplace no) (effects (font (size 1.27 1.27))))
  (property "Datasheet" "" (at 116.84 59.69 0) (hide yes) (show_name no) (do_not_autoplace no) (effects (font (size 1.27 1.27))))
  (property "Description" "" (at 116.84 59.69 0) (hide yes) (show_name no) (do_not_autoplace no) (effects (font (size 1.27 1.27))))
  (pin "1"))
 (symbol
  (lib_id "V2_power:PWR_FLAG")
  (at 194.31 80.01 0)
  (unit 1)
  (body_style 1)
  (exclude_from_sim no)
  (in_bom yes)
  (on_board yes)
  (in_pos_files yes)
  (dnp no)
  (property "Reference" "#FLG101" (at 194.31 78.105 0) (hide yes) (show_name no) (do_not_autoplace no) (effects (font (size 1.27 1.27))))
  (property "Value" "PWR_FLAG" (at 184.15 80.01 0) (show_name no) (do_not_autoplace no) (effects (font (size 1.27 1.27))))
  (property "Footprint" "" (at 194.31 80.01 0) (hide yes) (show_name no) (do_not_autoplace no) (effects (font (size 1.27 1.27))))
  (property "Datasheet" "" (at 194.31 80.01 0) (hide yes) (show_name no) (do_not_autoplace no) (effects (font (size 1.27 1.27))))
  (property "Description" "Special symbol for telling ERC where power comes from" (at 194.31 80.01 0) (hide yes) (show_name no) (do_not_autoplace no) (effects (font (size 1.27 1.27))))
  (pin "1"))
 (sheet_instances
  (path ""
   (page "1")))
 (embedded_fonts no)
 (embedded_files
  (file (name "V2_A4.kicad_wks") (type worksheet)
   (data |KLUv/WBhBk0QALbYTiEQtRsmZc5q276ayLS71D6kxbkmoTeIJM7lAHtEAMAAxQFGAD8ARQCbvIHa
    a/wrVHSazXnPhvzar1BNtH1kxRf5EwCAQPh5F+e0kJq0nmtfKDvj37Jf3xQUlFKqztoXWzE7iAAI
    iJ6Q5m2d9RAC9jcPPWe/GXf/9ewpPR3+uPbv7bdzvr37wXlr2X8dBHFXu7Z3HUG7Kvrz9qKU7eB2
    v/MM4n/Mhfg5G5sn7WsDTS2mA1WyssZDsy4YdpEGzfD8Ny+85JzH7H+961FjX/x0qtq0MdaqJ8dx
    k1KAwF+soV3VFnEoqewX+XNfTaqqPatRlLsbgcKhzs5+29sEzSaWRPZ4txDEjpmZNCoSiiMhaUwy
    y4Jg3oe5pmhPRSS7MtJAerbfnYNNgaEkuCg6oVzYhbEsF1vRgtxS55zTIVig4URjFFJTI1qYFNIB
    YESmRusYYvaiF0uSUdhu1Q2lFiOgdmN7VvaH2oWyw9MQXRuZtQQQoIsxFn2ldtnpQiUNa0HvDQCK
    f/XTisCgEJQEXe/if4EJsakkqj8BMmGAU+ZM/AG8LSEJMfgkOKfSKPhw4rD3ZHfmNZYNfDMigEPJ
    EBoIDghtm1kJ8BAQ8xyGdkOuFQy33sishFt8DZNX4uNRXJZ5hBy746RJaNtgbfyB613d0dov6Cdg
    iUQT9BXkf9EiYDuODpB6gKkC|)
   (checksum "0A61268C685EAF945CA2EA8187370BD3"))))
